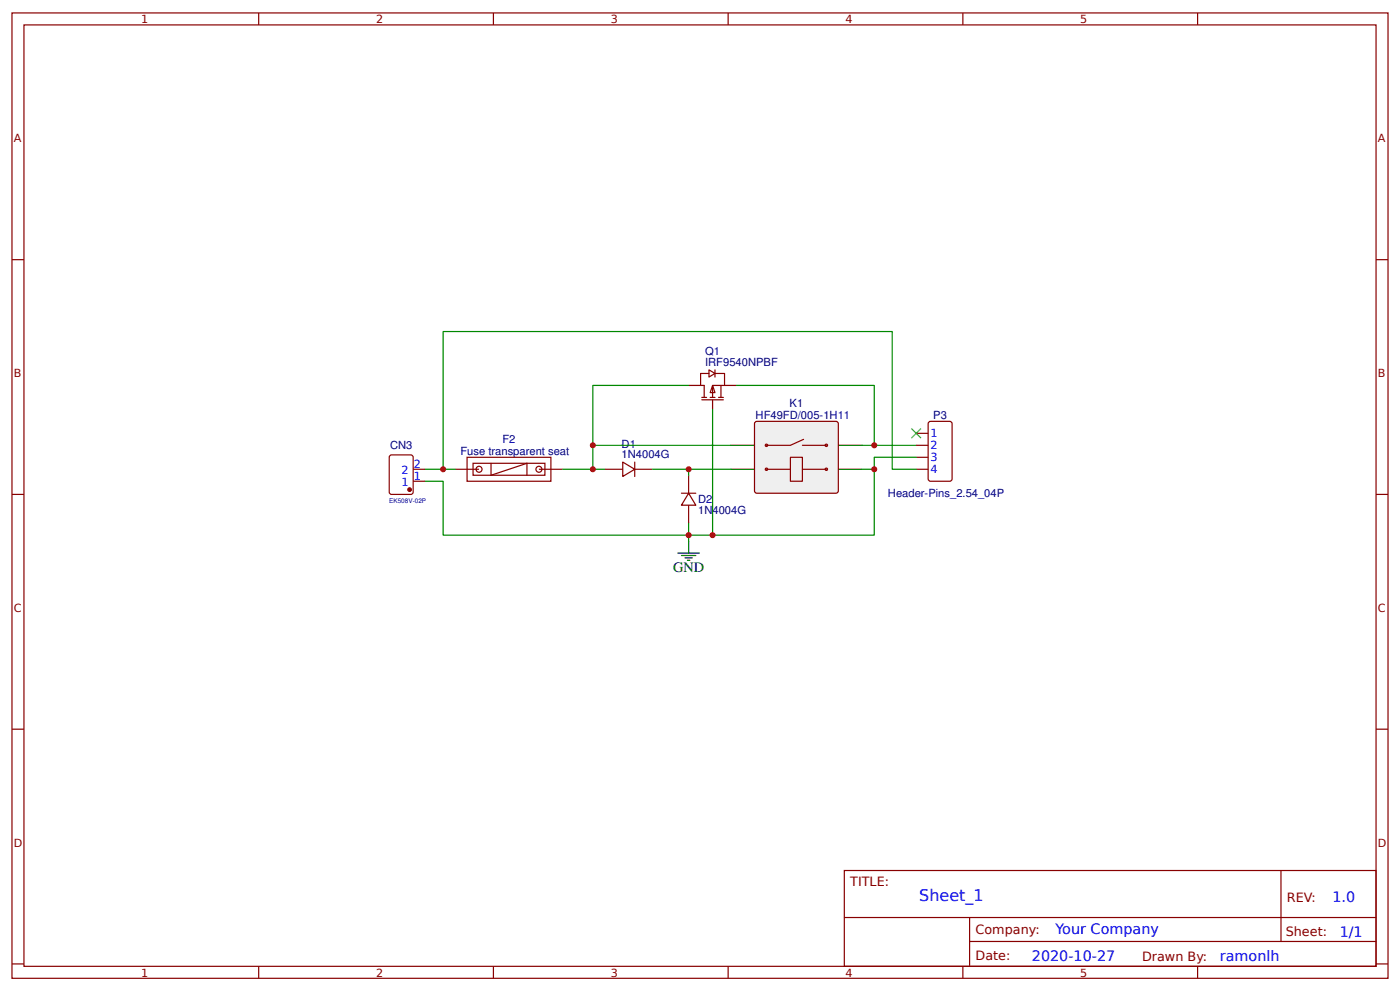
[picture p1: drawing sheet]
<svg xmlns="http://www.w3.org/2000/svg" width="309mm" height="219mm" viewBox="0 0 309 219" stroke-linecap="round" stroke-linejoin="round" font-family="sans-serif">
<g fill="none" stroke="#800" stroke-width=".26">
<path d="M2.6 2.9h304.1v213.2h-304.1zM5.3 5.5h298.7v208h-298.7zM57.1 2.9v2.6M109 2.9v2.6M160.9 2.9v2.6M212.7 2.9v2.6M264.6 2.9v2.6M2.6 57.4h2.7M304 57.4h2.7M2.6 109.2h2.7M133.6 103.7h4M137.6 102.1l2.6 1.6-2.6 1.6z"/>
<path d="M140.2 103.7h4M140.2 102.1v3.2M150.5 109h3.2M152.1 109l1.6 2.6h-3.2zM152.1 105v4M152.1 111.6v4M304 109.2h2.7M2.6 161.1h2.7M304 161.1h2.7M186.5 192.3h117.5v21.2h-117.5zM283 192.3v15.7M2.6 212.9h2.7"/>
<path d="M57.1 213.5v2.6M109 213.5v2.6M160.9 213.5v2.6M186.6 202.7h117.3M212.7 213.5v2.6M214.2 208h89.7M214.2 202.7v10.6M264.6 213.5v2.6M304 212.9h2.7"/>
</g>
<path d="M144.2 103.7h7.9v1.3" fill="none" stroke="#080" stroke-width=".26"/>
<path d="M166.8 93.3l.4-.2 17.7 .1 .3 .4-.1 15.1-.4 .3-17.8-.1-.2-.5z" fill="#efefef" stroke="#800" stroke-width=".26"/>
<path d="M161.4 98.4h5.3M185.2 98.4h5.3M152.1 119.5v2.7M161.4 103.7h5.3M185.2 103.7h5.3M149.8 122.2h4.7M150.5 122.7h3.2M151.3 123.2h1.6M151.9 123.8h.5" fill="none" stroke="#000" stroke-width=".26"/>
<path d="M169.2 98.2h.3v.4h-.3zM177.3 98.4h5.3M177.5 97l-2.9 1.4h-5.3M182.4 98.2h.3v.4h-.3zM86.1 100.8l.4-.3h4.3l.4 .3 .1 7.9-.3 .4-4.5 .1-.4-.2zM91.3 103.7h2.6M91.3 106.3h2.6M169.2 103.5h.3v.4h-.3zM169.3 103.7h5.3M174.6 101h2.7v5.3h-2.7zM177.3 103.7h5.3M182.4 103.5h.3v.4h-.3z" fill="none" stroke="#800" stroke-width=".26"/>
<path d="M161.4 98.4h-30.4v5.3h2.6M190.5 98.4h11.9M152.1 103.7h9.3M152.1 115.6v3.9M190.5 103.7h2.6v14.5h-95.2v-11.9h-4" fill="none" stroke="#080" stroke-width=".26"/>
<circle cx="90.5" cy="108.2" r=".4" fill="#800" stroke="#800" stroke-width=".26"/>
<path d="M157.4 85.1l.6 1.6h-1.1z" fill="#fefefe" stroke="#800" stroke-width=".26"/>
<g fill="none" stroke="#800" stroke-width=".26">
<path d="M152.1 85.1h2.7M155 88.3h4.8M155 87.8h1.1M156.6 81.7l1.4 .8-1.4 .8zM156.6 82.5h-1.8v2.6h.8v2.7M156.9 87.8h1.1M157.4 88.3v2.1M158 82.5h2.1v2.6M158 81.7v1.6M158.7 87.8h1.1M159.3 85.1v2.7M160.1 85.1h-2.7v2.7"/>
<path d="M160.1 85.1h2.6M202.4 95.7h2.7M202.4 98.4h2.7M205.1 93.3l.5-.2h4.2l.5 .2v12.5l-.2 .4-4.5 .1-.5-.3zM100.5 103.7h5.3M103.2 101h18.5v5.3h-18.5zM104.5 102.3h15.9v2.7h-15.9zM108.5 102.3v2.7l7.9-2.7v2.7M119.1 103.7h5.3M202.4 103.7h2.7M202.4 101h2.7"/>
<circle cx="105.8" cy="103.7" r=".66"/>
<circle cx="119.1" cy="103.7" r=".66"/>
</g>
<path d="M152.1 85.1h-21.1v13.3M157.4 90.4v27.8M162.7 85.1h30.4v13.3M93.9 103.7h6.6M97.9 103.7v-30.5h99.2v30.5h5.3M124.4 103.7h6.6M202.4 101h-9.3v2.7" fill="none" stroke="#080" stroke-width=".26"/>
<path d="M201.3 94.7l2.2 2.1zM203.5 94.7l-2.2 2.1z" fill="#000" stroke="#3c3" stroke-width=".26"/>
<g fill="#c00">
<circle cx="157.4" cy="118.2" r=".66"/>
<circle cx="193.1" cy="98.4" r=".66"/>
<circle cx="193.1" cy="103.7" r=".66"/>
<circle cx="152.1" cy="118.2" r=".66"/>
<circle cx="152.1" cy="103.7" r=".66"/>
<circle cx="131" cy="103.7" r=".66"/>
<circle cx="131" cy="98.4" r=".66"/>
<circle cx="97.9" cy="103.7" r=".66"/>
</g>
<text font-size="3.5" fill="#00f" x="203.1" y="199.1">Sheet_1</text>
<text font-size="3.2" x="148.7" y="126.4">GND</text>
<g font-size="3.2" fill="#00f">
<text x="294.4" y="199.2">1.0</text>
<text x="233.2" y="206.4">Your Company</text>
<text x="296" y="207">1/1</text>
<text x="228" y="212.3">2020-10-27</text>
<text x="269.5" y="212.2">ramonlh</text>
</g>
<g font-size="2.8" fill="#800">
<text x="187.9" y="195.7">TITLE:</text>
<text x="284.3" y="199.2">REV:</text>
<text x="215.5" y="206.4">Company:</text>
<text x="284.1" y="206.9">Sheet:</text>
<text x="215.5" y="212.1">Date:</text>
<text x="252.3" y="212.2">Drawn By:</text>
</g>
<g font-size="2.5" fill="#800">
<text x="31.2" y="5.1">1</text>
<text x="83.1" y="5.1">2</text>
<text x="134.9" y="5.1">3</text>
<text x="186.8" y="5.1">4</text>
<text x="238.7" y="5.1">5</text>
<text x="3" y="31.4">A</text>
<text x="304.4" y="31.4">A</text>
<text x="3" y="83.3">B</text>
<text x="304.4" y="83.3">B</text>
<text x="3" y="135.1">C</text>
<text x="304.4" y="135.1">C</text>
<text x="3" y="187">D</text>
<text x="304.4" y="187">D</text>
<text x="31.2" y="215.7">1</text>
<text x="83.1" y="215.7">2</text>
<text x="134.9" y="215.7">3</text>
<text x="186.8" y="215.7">4</text>
<text x="238.7" y="215.7">5</text>
</g>
<g font-size="2.5" fill="#000080">
<text x="155.8" y="80.9">IRF9540NPBF</text>
<text x="155.8" y="78.5">Q1</text>
<text x="174.4" y="89.9">K1</text>
<text x="166.9" y="92.6">HF49FD/005-1H11</text>
<text x="206.2" y="92.6">P3</text>
<text x="86.2" y="99.2">CN3</text>
<text x="101.7" y="100.5">Fuse transparent seat</text>
<text x="111" y="97.8">F2</text>
<text x="137.3" y="101.3">1N4004G</text>
<text x="137.3" y="98.9">D1</text>
<text x="154.3" y="113.5">1N4004G</text>
<text x="154.3" y="111.1">D2</text>
<text x="196.2" y="109.8">Header-Pins_2.54_04P</text>
</g>
<g font-size="2.5" fill="#00f">
<text x="205.6" y="96.5">1</text>
<text x="205.6" y="99.2">2</text>
<text x="205.6" y="101.8">3</text>
<text x="88.7" y="107.4">1</text>
<text x="88.7" y="104.7">2</text>
<text x="91.4" y="106">1</text>
<text x="91.4" y="103.4">2</text>
<text x="205.6" y="104.5">4</text>
</g>
<text font-size="1.4" fill="#000080" x="86" y="111.2">EK508V-02P</text>
</svg>
